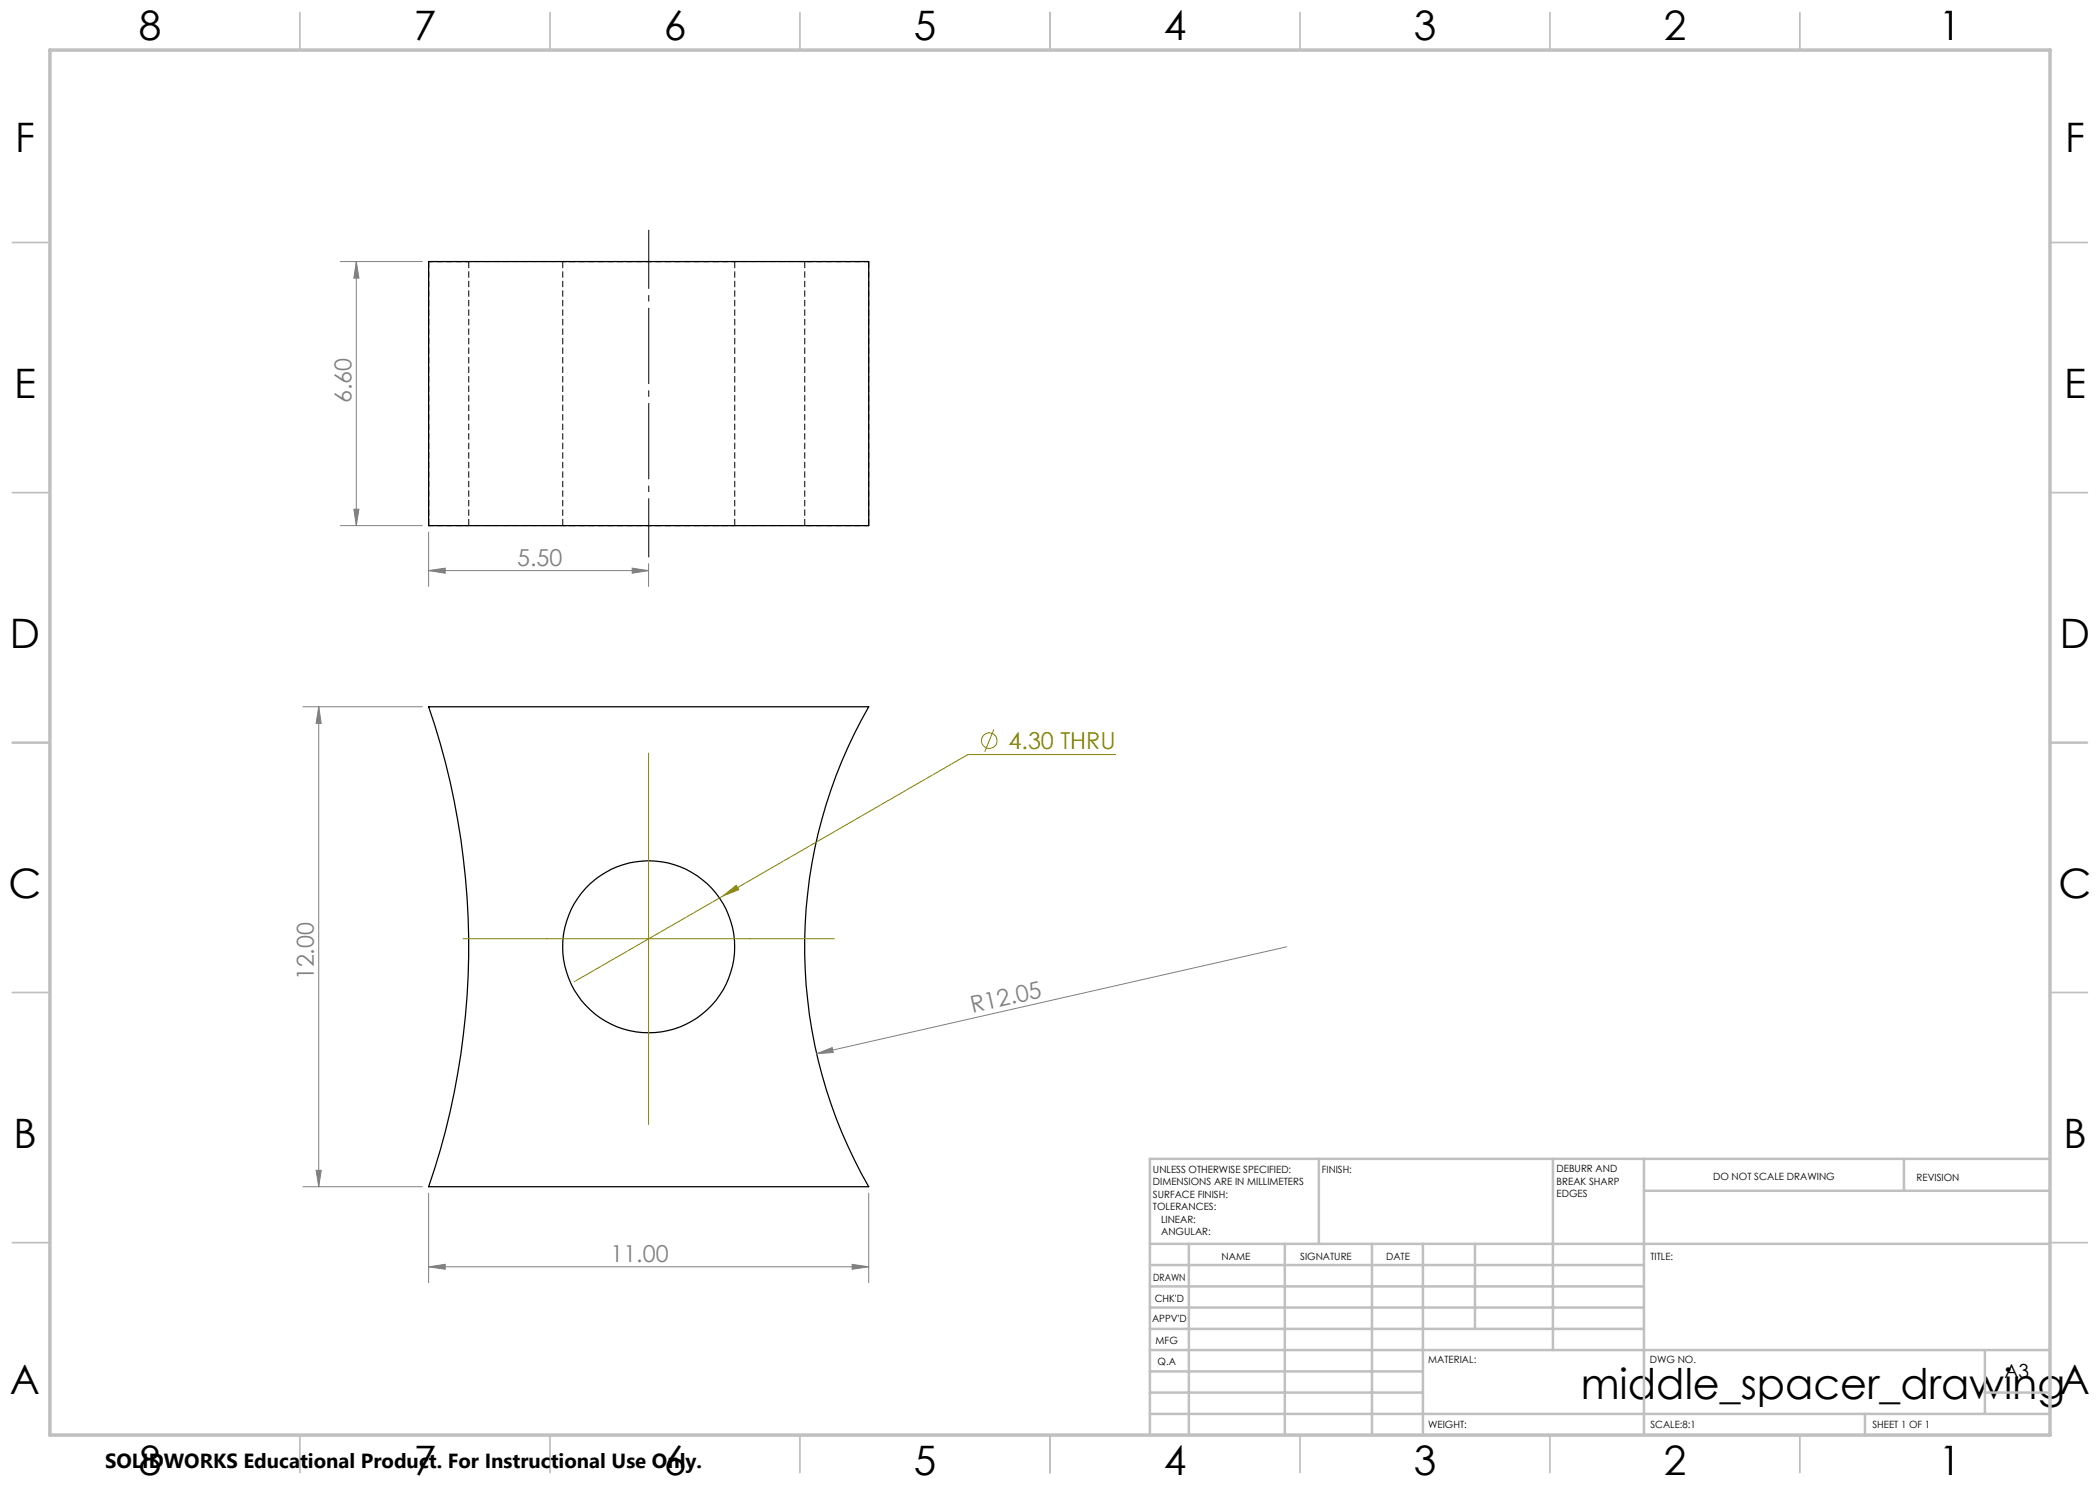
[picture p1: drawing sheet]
<svg xmlns="http://www.w3.org/2000/svg" width="420mm" height="297mm" viewBox="0 0 420 297" stroke-linecap="round" stroke-linejoin="round" font-family="sans-serif">
<path d="M85.8 52.3v52.8M112.6 52.3v52.8M161 52.3v52.8M173.8 52.3v52.8M93.8 105.1v-52.8M147 105.1v-52.8" fill="none" stroke="#000" stroke-width=".2" stroke-dasharray="1.3 .6" stroke-linecap="butt"/>
<path d="M85.8 52.3h7.9h-7.9M85.8 105.1h7.9h-7.9" fill="none" stroke="#000" stroke-width=".2" stroke-dasharray="1.3 .6" stroke-dashoffset=".3" stroke-linecap="butt"/>
<path d="M173.8 52.3h-12.8h12.8M173.8 105.1h-12.8h12.8" fill="none" stroke="#000" stroke-width=".2" stroke-dasharray="1.3 .6" stroke-dashoffset=".2" stroke-linecap="butt"/>
<path d="M85.8 52.3h88M129.8 52.3h17.2h-34.4h17.2M85.8 105.1h88M129.8 105.1h17.2h-34.4h17.2" fill="none" stroke="#000" stroke-width=".2" stroke-dasharray="1.3 .6" stroke-dashoffset=".5" stroke-linecap="butt"/>
<g fill="none" stroke="#000" stroke-width=".25">
<path d="M85.7 52.3h88v52.8h-88zM85.7 141.4h88a96.3 96.3 0 0 0 0 95.9h-88a147.6 147.6 0 0 0 0-95.9z"/>
<circle cx="129.7" cy="189.4" r="17.2"/>
</g>
<g fill="none" stroke="#808000" stroke-width=".2">
<path d="M129.7 150.6v74.3M198.8 145.9l-1.8 4.5M223.1 150.9h-29.5l-49 28.3M144.6 179.2l2.6-2.1 .5 .8zM144.6 179.2l-29.8 17.2M92.6 187.7h74.3"/>
<circle cx="197.9" cy="148.1" r="1.56"/>
</g>
<g fill="none" stroke="#808080" stroke-width=".2">
<path d="M68.1 52.3h16.4M71.3 52.3l.5 3.3h-1zM71.3 52.3v52.8M68.1 105.1h16.4M70.8 101.8h1l-.5 3.3zM85.7 114.1l3.3-.5v1zM85.7 106.4v10.9M85.7 114.1h44M126.4 113.6l3.3 .5-3.3 .5zM129.7 112.7v4.6M60.6 141.4h23.9M63.7 141.4l.5 3.3h-1z"/>
<path d="M63.7 141.4v95.9M257.3 189.4l-94 21.3M163.3 210.7l3.1-1.2 .3 1zM60.6 237.3h23.9M63.2 234.1h1l-.5 3.2zM85.7 238.6v17.9M173.7 238.6v17.9M85.7 253.4l3.3-.5v1zM85.7 253.4h88M170.4 252.9l3.3 .5-3.3 .5z"/>
</g>
<path d="M129.8 111.5v-65.5" fill="none" stroke="#000" stroke-width=".2" stroke-dasharray="15.2 1.3 1.3 1.3" stroke-dashoffset="3.4" stroke-linecap="butt"/>
<g fill="none" stroke="#c0c0c0" stroke-width=".35">
<path d="M60 2.5v7.5M110 2.5v7.5M160 2.5v7.5M210 2.5v7.5M260 2.5v7.5M310 2.5v7.5M360 2.5v7.5M2.5 48.5h7.5M410 48.5h7.5M2.5 98.5h7.5M410 98.5h7.5M2.5 148.5h7.5"/>
<path d="M410 148.5h7.5M2.5 198.5h7.5M410 198.5h7.5M2.5 248.5h7.5M410 248.5h7.5M60 287v7.5M110 287v7.5M160 287v7.5M210 287v7.5M260 287v7.5M310 287v7.5M360 287v7.5"/>
</g>
<g fill="none" stroke="#c0c0c0" stroke-width=".5">
<path d="M263.8 231.8v17M310.6 231.8v38.2M328.8 231.8v55.2M328.8 238.2h81.2M380.8 231.8v6.4M410 231.8h-180v55.2M230 248.8h180M230 257.3h98.8M230 253h98.8M237.8 248.8v38.2M257 248.8v38.2M274.4 248.8v38.2"/>
<path d="M284.6 248.8v38.2M295 248.8v17M230 265.8h98.8M230 261.5h98.8M230 278.5h54.6M230 274.3h54.6M230 270h180M397 278.5h13M397 270v12.8M230 282.8h180M373 282.8v4.2"/>
</g>
<path d="M10 10h400v277h-400z" fill="none" stroke="#c0c0c0" stroke-width=".7"/>
<path d="M144.6 179.2l2.6-2.1 .5 .8z" fill="#808000"/>
<g fill="#808080">
<path d="M163.3 210.7l3.1-1.2 .3 1z"/>
<path d="M126.4 113.6l3.3 .5-3.3 .5zM85.7 114.1l3.3-.5v1z"/>
<path d="M85.7 253.4l3.3-.5v1zM170.4 252.9l3.3 .5-3.3 .5z"/>
<path d="M71.3 52.3l.5 3.3h-1zM70.8 101.8h1l-.5 3.3zM63.7 141.4l.5 3.3h-1zM63.2 234.1h1l-.5 3.2z"/>
</g>
<text font-size="8.5" x="316.1" y="279.7">middle_spacer_drawingA</text>
<g font-size="8.1">
<text x="27.7" y="8">8</text>
<text x="82.7" y="8">7</text>
<text x="132.7" y="8">6</text>
<text x="182.7" y="8">5</text>
<text x="232.7" y="8">4</text>
<text x="282.7" y="8">3</text>
<text x="332.7" y="8">2</text>
<text x="387.7" y="8">1</text>
<text x="3" y="30.4">F</text>
<text x="413" y="30.4">F</text>
<text x="2.8" y="79.6">E</text>
<text x="412.8" y="79.6">E</text>
<text x="2" y="129.6">D</text>
<text x="412" y="129.6">D</text>
<text x="1.7" y="179.6">C</text>
<text x="411.7" y="179.6">C</text>
<text x="2.7" y="229.6">B</text>
<text x="412.7" y="229.6">B</text>
<text x="2" y="278.9">A</text>
<text x="27.7" y="295">8</text>
<text x="82.7" y="295">7</text>
<text x="132.7" y="295">6</text>
<text x="182.7" y="295">5</text>
<text x="232.7" y="295">4</text>
<text x="282.7" y="295">3</text>
<text x="332.7" y="295">2</text>
<text x="387.7" y="295">1</text>
</g>
<g font-size="4.7" fill="#808080">
<text x="70.3" y="80.7" transform="rotate(-90 70.3 80.7)">6.60</text>
<text x="103.4" y="113.1">5.50</text>
<text x="62.7" y="196.1" transform="rotate(-90 62.7 196.1)">12.00</text>
<text x="194.5" y="202.6" transform="rotate(-13 194.5 202.6)">R12.05</text>
<text x="122.1" y="252.3">11.00</text>
</g>
<text font-size="4.7" fill="#808000" x="201.7" y="149.8">4.30 THRU</text>
<text font-size="4.1" x="21" y="293.7">SOLIDWORKS Educational Product. For Instructional Use Only.</text>
<text font-size="3.9" x="400.9" y="275.5">A3</text>
<g font-size="2">
<text x="230.6" y="234.6">UNLESS OTHERWISE SPECIFIED:</text>
<text x="230.6" y="237.1">DIMENSIONS ARE IN MILLIMETERS</text>
<text x="230.6" y="239.6">SURFACE FINISH:</text>
<text x="264.4" y="234.6">FINISH:</text>
<text x="311.3" y="234.5">DEBURR AND</text>
<text x="311.3" y="237">BREAK SHARP</text>
<text x="311.3" y="239.5">EDGES</text>
<text x="342.6" y="236">DO NOT SCALE DRAWING</text>
<text x="383.3" y="236.2">REVISION</text>
<text x="230.6" y="242.1">TOLERANCES:</text>
<text x="232.2" y="244.6">LINEAR:</text>
<text x="232.2" y="247.1">ANGULAR:</text>
<text x="244.3" y="252">NAME</text>
<text x="260" y="251.9">SIGNATURE</text>
<text x="277.2" y="251.9">DATE</text>
<text x="330.1" y="251.9">TITLE:</text>
<text x="230.6" y="256.1">DRAWN</text>
<text x="230.9" y="260.3">CHK'D</text>
<text x="230.4" y="264.4">APPV'D</text>
<text x="231.1" y="268.8">MFG</text>
<text x="231.5" y="273">Q.A</text>
<text x="285.6" y="272.5">MATERIAL:</text>
<text x="330" y="272.5">DWG NO.</text>
<text x="285.6" y="285.5">WEIGHT:</text>
<text x="330.1" y="285.6">SCALE:8:1</text>
<text x="374.5" y="285.6">SHEET 1 OF 1</text>
</g>
</svg>
